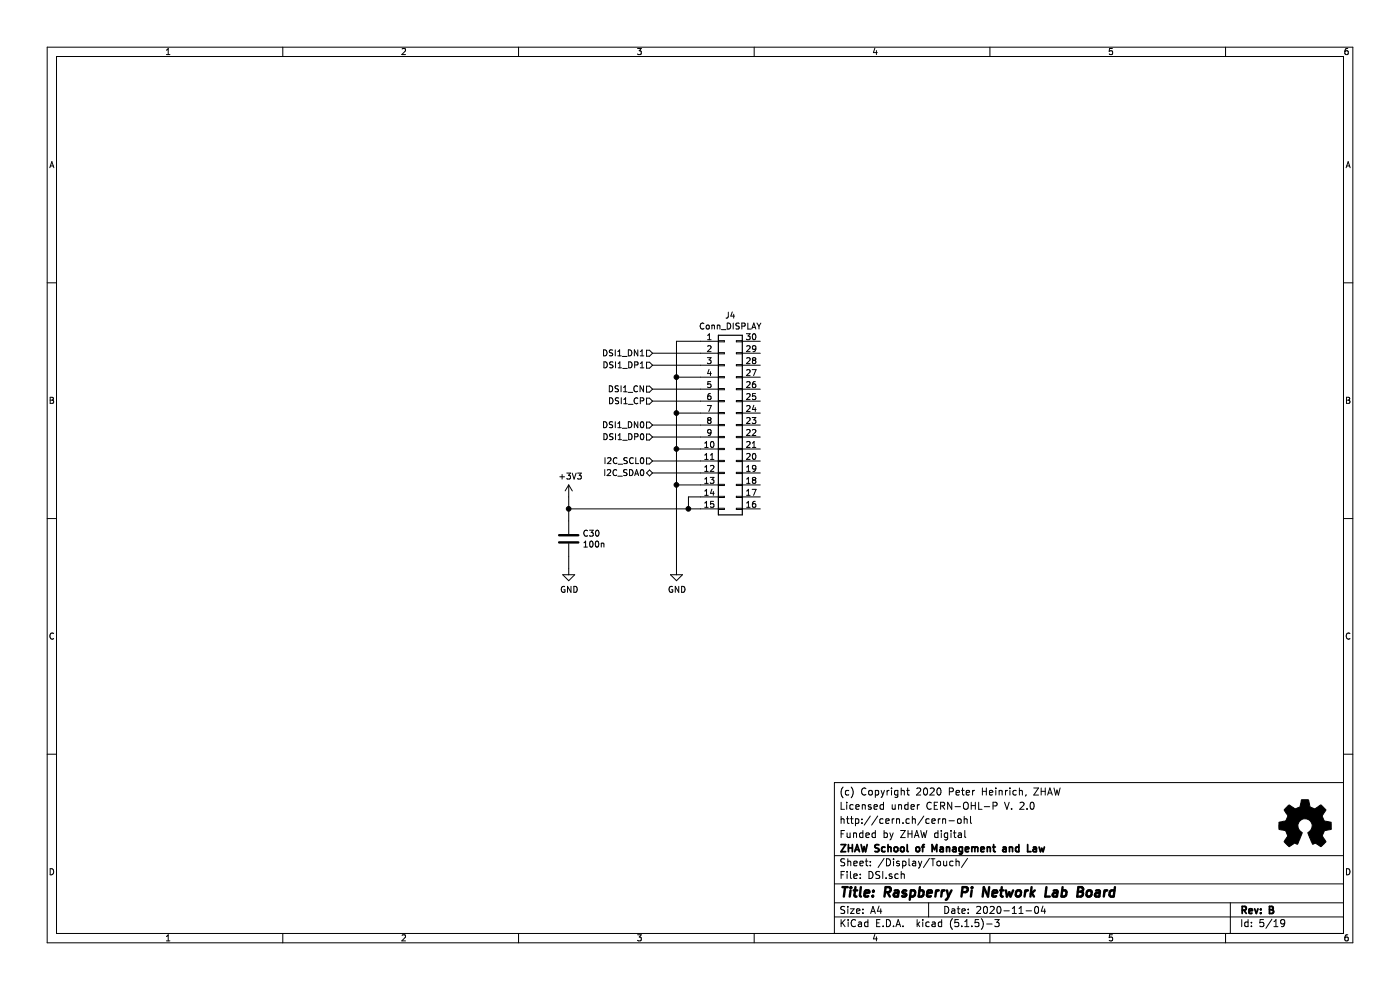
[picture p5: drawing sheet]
EESchema Schematic File Version 4
EELAYER 30 0
EELAYER END
$Descr A4 11693 8268
encoding utf-8
Sheet 5 19
Title "Raspberry Pi Network Lab Board"
Date "2020-11-04"
Rev "B"
Comp "ZHAW School of Management and Law"
Comment1 "Funded by ZHAW digital"
Comment2 "http://cern.ch/cern-ohl"
Comment3 "Licensed under CERN-OHL-P V. 2.0"
Comment4 "(c) Copyright 2020 Peter Heinrich, ZHAW"
$EndDescr
Text HLabel 5450 3550 0    50   Input ~ 0
DSI1_DN0
Text HLabel 5450 3650 0    50   Input ~ 0
DSI1_DP0
Text HLabel 5450 2950 0    50   Input ~ 0
DSI1_DN1
Text HLabel 5450 3050 0    50   Input ~ 0
DSI1_DP1
Text HLabel 5450 3250 0    50   Input ~ 0
DSI1_CN
Text HLabel 5450 3350 0    50   Input ~ 0
DSI1_CP
Text HLabel 5450 3950 0    50   BiDi ~ 0
I2C_SDA0
Text HLabel 5450 3850 0    50   Input ~ 0
I2C_SCL0
$Comp
L power:+3V3 #PWR037
U 1 1
P 4750 4150
F 0 "#PWR037" H 4750 4000 50  0001 C CNN
F 1 "+3V3" H 4765 4323 50  0000 C CNN
F 2 "" H 4750 4150 50  0001 C CNN
F 3 "" H 4750 4150 50  0001 C CNN
	1    4750 4150
	1    0    0    -1  
$EndComp
$Comp
L Device:C C?
U 1 1
P 4750 4500
AR Path="/5E8C8987/5F5218AB" Ref="C?"  Part="1" 
AR Path="/5EA68284/5F5218AB" Ref="C30"  Part="1" 
F 0 "C30" H 4865 4546 50  0000 L CNN
F 1 "100n" H 4865 4455 50  0000 L CNN
F 2 "Capacitor_SMD:C_0603_1608Metric" H 4788 4350 50  0001 C CNN
F 3 "https://api.kemet.com/component-edge/download/specsheet/C0603C104M4RACTU.pdf" H 4750 4500 50  0001 C CNN
F 4 "C0603C104M4RACTU" H 4750 4500 50  0001 C CNN "MPN"
F 5 "2581045" H 4750 4500 50  0001 C CNN "ON_FARNELL"
F 6 "" H 4750 4500 50  0001 C CNN "LCSC_PART_NO"
F 7 "16V" H 4750 4500 50  0001 C CNN "ATTRIBUTE"
	1    4750 4500
	1    0    0    -1  
$EndComp
$Comp
L Connector_Generic:Conn_02x15_Counter_Clockwise J4
U 1 1
P 6050 3550
F 0 "J4" H 6100 4467 50  0000 C CNN
F 1 "Conn_DISPLAY" H 6100 4376 50  0000 C CNN
F 2 "1-1734248-5:1-1734248-5" H 6050 3550 50  0001 C CNN
F 3 "http://www.farnell.com/datasheets/1838449.pdf" H 6050 3550 50  0001 C CNN
F 4 "1-1734248-5" H 6050 3550 50  0001 C CNN "MPN"
F 5 "2890893" H 6050 3550 50  0001 C CNN "ON_FARNELL"
	1    6050 3550
	1    0    0    -1  
$EndComp
Wire Wire Line
	5850 4150 5750 4150
Wire Wire Line
	5750 4150 5750 4250
Wire Wire Line
	5750 4250 5850 4250
Wire Wire Line
	5750 4250 4750 4250
Wire Wire Line
	4750 4250 4750 4350
Connection ~ 5750 4250
Wire Wire Line
	4750 4250 4750 4150
Connection ~ 4750 4250
$Comp
L power:GND #PWR038
U 1 1
P 4750 4750
F 0 "#PWR038" H 4750 4500 50  0001 C CNN
F 1 "GND" H 4755 4577 50  0000 C CNN
F 2 "" H 4750 4750 50  0001 C CNN
F 3 "" H 4750 4750 50  0001 C CNN
	1    4750 4750
	1    0    0    -1  
$EndComp
Wire Wire Line
	4750 4650 4750 4750
$Comp
L power:GND #PWR039
U 1 1
P 5650 4750
F 0 "#PWR039" H 5650 4500 50  0001 C CNN
F 1 "GND" H 5655 4577 50  0000 C CNN
F 2 "" H 5650 4750 50  0001 C CNN
F 3 "" H 5650 4750 50  0001 C CNN
	1    5650 4750
	1    0    0    -1  
$EndComp
Wire Wire Line
	5650 4750 5650 4050
Wire Wire Line
	5650 4050 5850 4050
Wire Wire Line
	5650 4050 5650 3750
Wire Wire Line
	5650 3750 5850 3750
Connection ~ 5650 4050
Wire Wire Line
	5650 3750 5650 3450
Wire Wire Line
	5650 3450 5850 3450
Connection ~ 5650 3750
Wire Wire Line
	5650 3450 5650 3150
Wire Wire Line
	5650 3150 5850 3150
Connection ~ 5650 3450
Wire Wire Line
	5650 3150 5650 2850
Wire Wire Line
	5650 2850 5850 2850
Connection ~ 5650 3150
Wire Wire Line
	5850 2950 5450 2950
Wire Wire Line
	5850 3050 5450 3050
Wire Wire Line
	5850 3250 5450 3250
Wire Wire Line
	5850 3350 5450 3350
Wire Wire Line
	5850 3550 5450 3550
Wire Wire Line
	5850 3650 5450 3650
Wire Wire Line
	5850 3850 5450 3850
Wire Wire Line
	5850 3950 5450 3950
$Comp
L Graphic:Logo_Open_Hardware_Small #LOGO?
U 1 1
P 10900 6900
AR Path="/5F600F8A" Ref="#LOGO?"  Part="1" 
AR Path="/5EA68284/5F600F8A" Ref="#LOGO5"  Part="1" 
F 0 "#LOGO5" H 10900 7175 50  0001 C CNN
F 1 "Logo_Open_Hardware_Small" H 10900 6675 50  0001 C CNN
F 2 "" H 10900 6900 50  0001 C CNN
F 3 "~" H 10900 6900 50  0001 C CNN
	1    10900 6900
	1    0    0    -1  
$EndComp
$EndSCHEMATC
